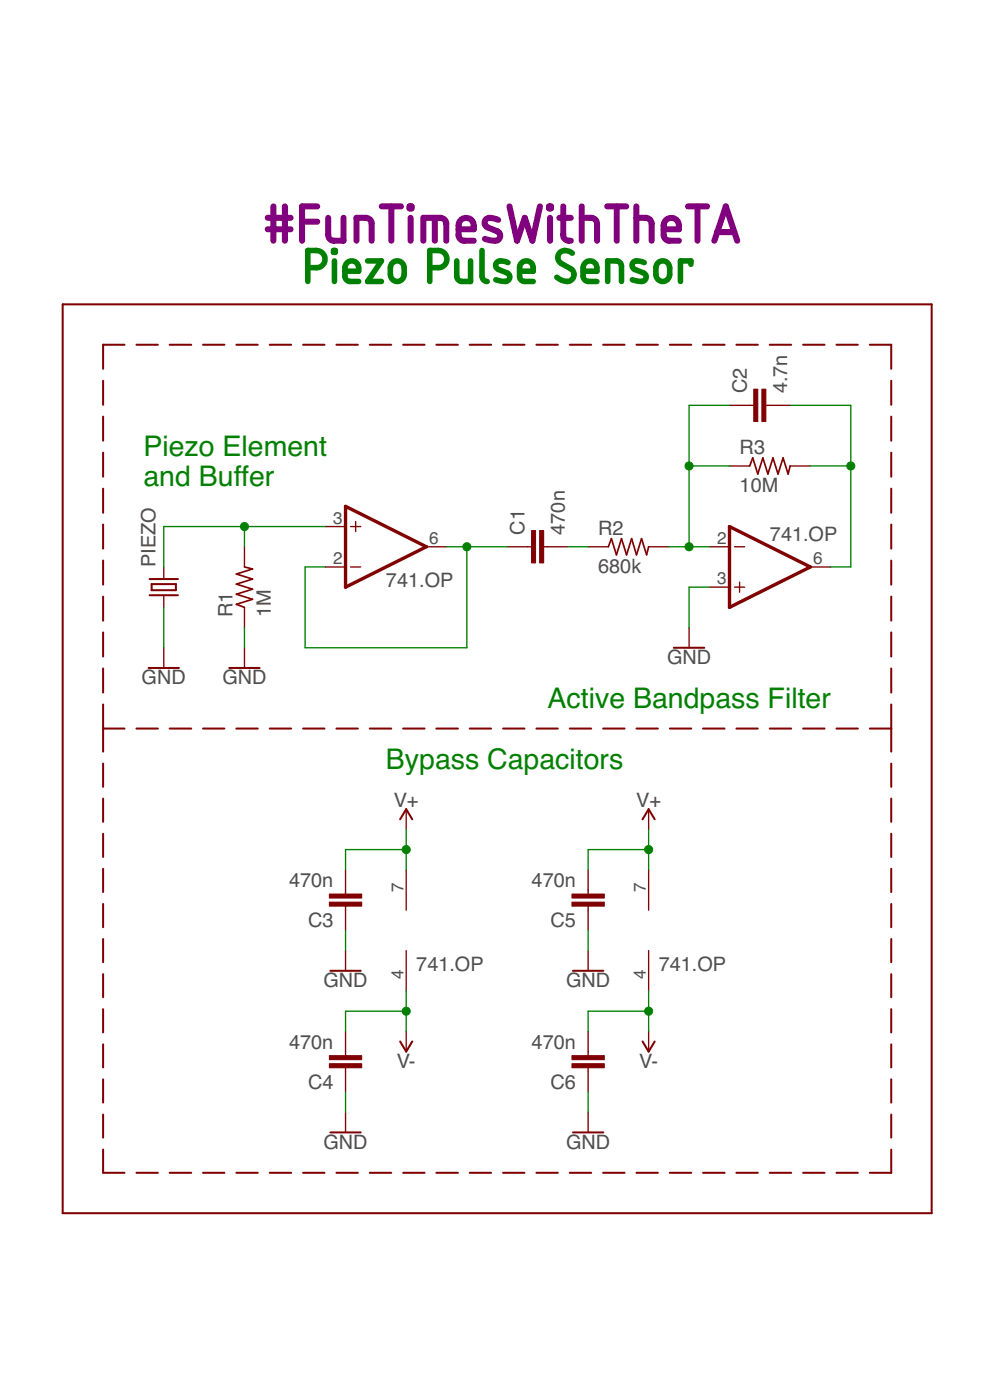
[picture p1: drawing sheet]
<?xml version="1.0" encoding="utf-8"?>
<!DOCTYPE eagle SYSTEM "eagle.dtd">
<eagle version="8.4.1">
<drawing>
<settings>
<setting alwaysvectorfont="no"/>
<setting verticaltext="up"/>
</settings>
<grid distance="0.1" unitdist="inch" unit="inch" style="lines" multiple="1" display="no" altdistance="0.01" altunitdist="inch" altunit="inch"/>
<schematic xreflabel="%F%N/%S.%C%R" xrefpart="/%S.%C%R">
<libraries>
<library name="Orlando">
<symbols>
<symbol name="Q">
<wire x1="1.016" y1="0" x2="2.54" y2="0" width="0.1524" layer="94"/>
<wire x1="-2.54" y1="0" x2="-1.016" y2="0" width="0.1524" layer="94"/>
<wire x1="-0.381" y1="1.524" x2="-0.381" y2="-1.524" width="0.254" layer="94"/>
<wire x1="-0.381" y1="-1.524" x2="0.381" y2="-1.524" width="0.254" layer="94"/>
<wire x1="0.381" y1="-1.524" x2="0.381" y2="1.524" width="0.254" layer="94"/>
<wire x1="0.381" y1="1.524" x2="-0.381" y2="1.524" width="0.254" layer="94"/>
<wire x1="1.016" y1="1.778" x2="1.016" y2="-1.778" width="0.254" layer="94"/>
<wire x1="-1.016" y1="1.778" x2="-1.016" y2="-1.778" width="0.254" layer="94"/>
<text x="2.54" y="1.016" size="1.778" layer="95">&gt;NAME</text>
<text x="2.54" y="-2.54" size="1.778" layer="96">&gt;VALUE</text>
<text x="-2.159" y="-1.143" size="0.8636" layer="93">1</text>
<text x="1.524" y="-1.143" size="0.8636" layer="93">2</text>
<pin name="2" x="2.54" y="0" visible="off" length="point" direction="pas" swaplevel="1" rot="R180"/>
<pin name="1" x="-2.54" y="0" visible="off" length="point" direction="pas" swaplevel="1"/>
</symbol>
</symbols>
<devicesets>
<deviceset name="PIEZO-LEADED">
<gates>
<gate name="G$1" symbol="Q" x="0" y="0"/>
</gates>
<devices>
<device name="" package="VIA">
<connects>
<connect gate="G$1" pin="1" pad="1"/>
<connect gate="G$1" pin="2" pad="2"/>
</connects>
<technologies>
<technology name=""/>
</technologies>
</device>
</devices>
</deviceset>
</devicesets>
</library>
<library name="CalvEngIO-Passives">
<symbols>
<symbol name="R.US">
<wire x1="-2.54" y1="0" x2="-2.159" y2="1.016" width="0.2032" layer="94"/>
<wire x1="-2.159" y1="1.016" x2="-1.524" y2="-1.016" width="0.2032" layer="94"/>
<wire x1="-1.524" y1="-1.016" x2="-0.889" y2="1.016" width="0.2032" layer="94"/>
<wire x1="-0.889" y1="1.016" x2="-0.254" y2="-1.016" width="0.2032" layer="94"/>
<wire x1="-0.254" y1="-1.016" x2="0.381" y2="1.016" width="0.2032" layer="94"/>
<wire x1="0.381" y1="1.016" x2="1.016" y2="-1.016" width="0.2032" layer="94"/>
<wire x1="1.016" y1="-1.016" x2="1.651" y2="1.016" width="0.2032" layer="94"/>
<wire x1="1.651" y1="1.016" x2="2.286" y2="-1.016" width="0.2032" layer="94"/>
<wire x1="2.286" y1="-1.016" x2="2.54" y2="0" width="0.2032" layer="94"/>
<text x="-3.81" y="1.4986" size="1.778" layer="95">&gt;NAME</text>
<text x="-3.81" y="-3.302" size="1.778" layer="96">&gt;VALUE</text>
<pin name="2" x="5.08" y="0" visible="off" length="short" direction="pas" swaplevel="1" rot="R180"/>
<pin name="1" x="-5.08" y="0" visible="off" length="short" direction="pas" swaplevel="1"/>
</symbol>
<symbol name="C.EU">
<wire x1="0" y1="2.54" x2="0" y2="2.032" width="0.1524" layer="94"/>
<wire x1="0" y1="0" x2="0" y2="0.508" width="0.1524" layer="94"/>
<text x="1.524" y="2.921" size="1.778" layer="95">&gt;NAME</text>
<text x="1.524" y="-2.159" size="1.778" layer="96">&gt;VALUE</text>
<rectangle x1="-2.032" y1="0.508" x2="2.032" y2="1.016" layer="94"/>
<rectangle x1="-2.032" y1="1.524" x2="2.032" y2="2.032" layer="94"/>
<pin name="1" x="0" y="5.08" visible="off" length="short" direction="pas" swaplevel="1" rot="R270"/>
<pin name="2" x="0" y="-2.54" visible="off" length="short" direction="pas" swaplevel="1" rot="R90"/>
</symbol>
</symbols>
<devicesets>
<deviceset name="RESISTOR" prefix="R" uservalue="yes">
<gates>
<gate name="G$1" symbol="R.US" x="0" y="0"/>
</gates>
<devices>
<device name="0402" package="R0402">
<connects>
<connect gate="G$1" pin="1" pad="1"/>
<connect gate="G$1" pin="2" pad="2"/>
</connects>
<technologies>
<technology name=""/>
</technologies>
</device>
<device name="0603" package="R0603">
<connects>
<connect gate="G$1" pin="1" pad="1"/>
<connect gate="G$1" pin="2" pad="2"/>
</connects>
<technologies>
<technology name=""/>
</technologies>
</device>
<device name="0805" package="R0805">
<connects>
<connect gate="G$1" pin="1" pad="1"/>
<connect gate="G$1" pin="2" pad="2"/>
</connects>
<technologies>
<technology name=""/>
</technologies>
</device>
<device name="0201" package="R0201">
<connects>
<connect gate="G$1" pin="1" pad="1"/>
<connect gate="G$1" pin="2" pad="2"/>
</connects>
<technologies>
<technology name=""/>
</technologies>
</device>
<device name="0207/10" package="0207/10">
<connects>
<connect gate="G$1" pin="1" pad="1"/>
<connect gate="G$1" pin="2" pad="2"/>
</connects>
<technologies>
<technology name=""/>
</technologies>
</device>
<device name="2512" package="R2512">
<connects>
<connect gate="G$1" pin="1" pad="1"/>
<connect gate="G$1" pin="2" pad="2"/>
</connects>
<technologies>
<technology name=""/>
</technologies>
</device>
</devices>
</deviceset>
<deviceset name="CAPACITOR" prefix="C" uservalue="yes">
<gates>
<gate name="G$1" symbol="C.EU" x="0" y="0"/>
</gates>
<devices>
<device name="0402" package="C0402">
<connects>
<connect gate="G$1" pin="1" pad="1"/>
<connect gate="G$1" pin="2" pad="2"/>
</connects>
<technologies>
<technology name=""/>
</technologies>
</device>
<device name="0603" package="C0603">
<connects>
<connect gate="G$1" pin="1" pad="1"/>
<connect gate="G$1" pin="2" pad="2"/>
</connects>
<technologies>
<technology name=""/>
</technologies>
</device>
<device name="0805" package="C0805">
<connects>
<connect gate="G$1" pin="1" pad="1"/>
<connect gate="G$1" pin="2" pad="2"/>
</connects>
<technologies>
<technology name=""/>
</technologies>
</device>
<device name="0201" package="C0201">
<connects>
<connect gate="G$1" pin="1" pad="1"/>
<connect gate="G$1" pin="2" pad="2"/>
</connects>
<technologies>
<technology name=""/>
</technologies>
</device>
<device name="C050-030X075" package="C050-030X075">
<connects>
<connect gate="G$1" pin="1" pad="1"/>
<connect gate="G$1" pin="2" pad="2"/>
</connects>
<technologies>
<technology name=""/>
</technologies>
</device>
</devices>
</deviceset>
</devicesets>
</library>
<library name="CalvEngIO-Symbols">
<symbols>
<symbol name="DGND">
<wire x1="-1.905" y1="0" x2="1.905" y2="0" width="0.254" layer="94"/>
<pin name="GND" x="0" y="2.54" visible="off" length="short" direction="sup" rot="R270"/>
<text x="0" y="-0.254" size="1.778" layer="96" align="top-center">&gt;VALUE</text>
</symbol>
<symbol name="V+">
<wire x1="0.762" y1="1.27" x2="0" y2="2.54" width="0.254" layer="94"/>
<wire x1="0" y1="2.54" x2="-0.762" y2="1.27" width="0.254" layer="94"/>
<pin name="V+" x="0" y="0" visible="off" length="short" direction="sup" rot="R90"/>
<text x="0" y="2.794" size="1.778" layer="96" align="bottom-center">&gt;VALUE</text>
</symbol>
<symbol name="V-">
<wire x1="0.762" y1="1.27" x2="0" y2="2.54" width="0.254" layer="94"/>
<wire x1="0" y1="2.54" x2="-0.762" y2="1.27" width="0.254" layer="94"/>
<pin name="V-" x="0" y="0" visible="off" length="short" direction="sup" rot="R90"/>
<text x="0" y="2.794" size="1.778" layer="96" align="bottom-center">&gt;VALUE</text>
</symbol>
</symbols>
<devicesets>
<deviceset name="GND" prefix="GND">
<gates>
<gate name="1" symbol="DGND" x="0" y="0"/>
</gates>
<devices>
<device name="">
<technologies>
<technology name=""/>
</technologies>
</device>
</devices>
</deviceset>
<deviceset name="V+">
<gates>
<gate name="G$1" symbol="V+" x="0" y="0"/>
</gates>
<devices>
<device name="">
<technologies>
<technology name=""/>
</technologies>
</device>
</devices>
</deviceset>
<deviceset name="V-">
<gates>
<gate name="G$1" symbol="V-" x="0" y="0"/>
</gates>
<devices>
<device name="">
<technologies>
<technology name=""/>
</technologies>
</device>
</devices>
</deviceset>
</devicesets>
</library>
<library name="CalvEngIO-AnalogIC">
<symbols>
<symbol name="OPAMP">
<wire x1="-5.08" y1="5.08" x2="-5.08" y2="-5.08" width="0.4064" layer="94"/>
<wire x1="-5.08" y1="-5.08" x2="5.08" y2="0" width="0.4064" layer="94"/>
<wire x1="5.08" y1="0" x2="-5.08" y2="5.08" width="0.4064" layer="94"/>
<wire x1="-3.81" y1="3.175" x2="-3.81" y2="1.905" width="0.1524" layer="94"/>
<wire x1="-4.445" y1="2.54" x2="-3.175" y2="2.54" width="0.1524" layer="94"/>
<wire x1="-4.445" y1="-2.54" x2="-3.175" y2="-2.54" width="0.1524" layer="94"/>
<text x="2.54" y="3.175" size="1.778" layer="95">&gt;NAME</text>
<text x="2.54" y="-5.08" size="1.778" layer="96">&gt;VALUE</text>
<pin name="-IN" x="-7.62" y="-2.54" visible="pad" length="short" direction="in"/>
<pin name="+IN" x="-7.62" y="2.54" visible="pad" length="short" direction="in"/>
<pin name="OUT" x="7.62" y="0" visible="pad" length="short" direction="out" rot="R180"/>
</symbol>
<symbol name="PWR+-">
<text x="1.27" y="3.81" size="1.778" layer="95">&gt;NAME</text>
<text x="1.27" y="-5.08" size="1.778" layer="96">&gt;VALUE</text>
<pin name="V+" x="0" y="7.62" visible="pad" length="middle" direction="pwr" rot="R270"/>
<pin name="V-" x="0" y="-7.62" visible="pad" length="middle" direction="pwr" rot="R90"/>
</symbol>
</symbols>
<devicesets>
<deviceset name="741.OP">
<gates>
<gate name="G$1" symbol="OPAMP" x="-7.62" y="0"/>
<gate name="G$2" symbol="PWR+-" x="10.16" y="0"/>
</gates>
<devices>
<device name="" package="DIL08">
<connects>
<connect gate="G$1" pin="+IN" pad="3"/>
<connect gate="G$1" pin="-IN" pad="2"/>
<connect gate="G$1" pin="OUT" pad="6"/>
<connect gate="G$2" pin="V+" pad="7"/>
<connect gate="G$2" pin="V-" pad="4"/>
</connects>
<technologies>
<technology name=""/>
</technologies>
</device>
</devices>
</deviceset>
</devicesets>
</library>
</libraries>
<attributes>
</attributes>
<variantdefs>
</variantdefs>
<classes>
<class number="0" name="default" width="0" drill="0">
</class>
</classes>
<parts>
<part name="PIEZO" library="Orlando" deviceset="PIEZO-LEADED" device=""/>
<part name="R1" library="CalvEngIO-Passives" deviceset="RESISTOR" device="0402" value="1M"/>
<part name="GND1" library="CalvEngIO-Symbols" deviceset="GND" device=""/>
<part name="GND3" library="CalvEngIO-Symbols" deviceset="GND" device=""/>
<part name="OP1" library="CalvEngIO-AnalogIC" deviceset="741.OP" device=""/>
<part name="OP2" library="CalvEngIO-AnalogIC" deviceset="741.OP" device=""/>
<part name="R2" library="CalvEngIO-Passives" deviceset="RESISTOR" device="0402" value="680k"/>
<part name="C1" library="CalvEngIO-Passives" deviceset="CAPACITOR" device="0402" value="470n"/>
<part name="R3" library="CalvEngIO-Passives" deviceset="RESISTOR" device="0402" value="10M"/>
<part name="C2" library="CalvEngIO-Passives" deviceset="CAPACITOR" device="0402" value="4.7n"/>
<part name="GND4" library="CalvEngIO-Symbols" deviceset="GND" device=""/>
<part name="U$4" library="CalvEngIO-Symbols" deviceset="V+" device=""/>
<part name="U$5" library="CalvEngIO-Symbols" deviceset="V-" device=""/>
<part name="C3" library="CalvEngIO-Passives" deviceset="CAPACITOR" device="0402" value="470n"/>
<part name="C4" library="CalvEngIO-Passives" deviceset="CAPACITOR" device="0402" value="470n"/>
<part name="GND5" library="CalvEngIO-Symbols" deviceset="GND" device=""/>
<part name="GND6" library="CalvEngIO-Symbols" deviceset="GND" device=""/>
<part name="C5" library="CalvEngIO-Passives" deviceset="CAPACITOR" device="0402" value="470n"/>
<part name="C6" library="CalvEngIO-Passives" deviceset="CAPACITOR" device="0402" value="470n"/>
<part name="U$6" library="CalvEngIO-Symbols" deviceset="V-" device=""/>
<part name="GND7" library="CalvEngIO-Symbols" deviceset="GND" device=""/>
<part name="GND8" library="CalvEngIO-Symbols" deviceset="GND" device=""/>
<part name="U$7" library="CalvEngIO-Symbols" deviceset="V+" device=""/>
</parts>
<sheets>
<sheet>
<plain>
<text x="50.8" y="38.1" size="2.54" layer="91">Bypass Capacitors</text>
<text x="71.12" y="45.72" size="2.54" layer="91">Active Bandpass Filter</text>
<text x="20.32" y="73.66" size="2.54" layer="91">Piezo Element
and Buffer</text>
<wire x1="15.24" y1="91.44" x2="114.3" y2="91.44" width="0.254" layer="94" style="longdash"/>
<wire x1="114.3" y1="91.44" x2="114.3" y2="43.18" width="0.254" layer="94" style="longdash"/>
<wire x1="114.3" y1="43.18" x2="114.3" y2="-12.7" width="0.254" layer="94" style="longdash"/>
<wire x1="114.3" y1="-12.7" x2="15.24" y2="-12.7" width="0.254" layer="94" style="longdash"/>
<wire x1="15.24" y1="-12.7" x2="15.24" y2="43.18" width="0.254" layer="94" style="longdash"/>
<wire x1="15.24" y1="43.18" x2="15.24" y2="91.44" width="0.254" layer="94" style="longdash"/>
<wire x1="10.16" y1="96.52" x2="119.38" y2="96.52" width="0.254" layer="94"/>
<wire x1="119.38" y1="96.52" x2="119.38" y2="-17.78" width="0.254" layer="94"/>
<wire x1="119.38" y1="-17.78" x2="10.16" y2="-17.78" width="0.254" layer="94"/>
<wire x1="10.16" y1="-17.78" x2="10.16" y2="96.52" width="0.254" layer="94"/>
<wire x1="15.24" y1="43.18" x2="114.3" y2="43.18" width="0.254" layer="94" style="longdash"/>
<text x="35.56" y="104.14" size="5.08" layer="90" font="vector" ratio="15">#FunTimesWithTheTA</text>
<text x="40.64" y="99.06" size="4.572" layer="91" font="vector" ratio="15">Piezo Pulse Sensor</text>
</plain>
<instances>
<instance part="PIEZO" gate="G$1" x="22.86" y="60.96" smashed="yes" rot="R90">
<attribute name="NAME" x="21.844" y="63.5" size="1.778" layer="95" rot="R90"/>
</instance>
<instance part="R1" gate="G$1" x="33.02" y="60.96" rot="R90"/>
<instance part="GND1" gate="1" x="33.02" y="50.8"/>
<instance part="GND3" gate="1" x="22.86" y="50.8"/>
<instance part="OP1" gate="G$1" x="50.8" y="66.04" smashed="yes">
<attribute name="VALUE" x="50.8" y="60.96" size="1.778" layer="96"/>
</instance>
<instance part="OP1" gate="G$2" x="53.34" y="17.78" smashed="yes">
<attribute name="VALUE" x="54.61" y="12.7" size="1.778" layer="96"/>
</instance>
<instance part="OP2" gate="G$1" x="99.06" y="63.5" smashed="yes" rot="MR180">
<attribute name="VALUE" x="99.06" y="68.58" size="1.778" layer="96" rot="MR180"/>
</instance>
<instance part="OP2" gate="G$2" x="83.82" y="17.78" smashed="yes">
<attribute name="VALUE" x="85.09" y="12.7" size="1.778" layer="96"/>
</instance>
<instance part="R2" gate="G$1" x="81.28" y="66.04"/>
<instance part="C1" gate="G$1" x="71.12" y="66.04" rot="R90"/>
<instance part="R3" gate="G$1" x="99.06" y="76.2"/>
<instance part="C2" gate="G$1" x="99.06" y="83.82" rot="R90"/>
<instance part="GND4" gate="1" x="88.9" y="53.34"/>
<instance part="U$4" gate="G$1" x="53.34" y="30.48"/>
<instance part="U$5" gate="G$1" x="53.34" y="5.08" rot="R180"/>
<instance part="C3" gate="G$1" x="45.72" y="22.86" rot="R180"/>
<instance part="C4" gate="G$1" x="45.72" y="2.54" rot="R180"/>
<instance part="GND5" gate="1" x="45.72" y="-7.62"/>
<instance part="GND6" gate="1" x="45.72" y="12.7"/>
<instance part="C5" gate="G$1" x="76.2" y="22.86" rot="R180"/>
<instance part="C6" gate="G$1" x="76.2" y="2.54" rot="R180"/>
<instance part="U$6" gate="G$1" x="83.82" y="5.08" rot="R180"/>
<instance part="GND7" gate="1" x="76.2" y="-7.62"/>
<instance part="GND8" gate="1" x="76.2" y="12.7"/>
<instance part="U$7" gate="G$1" x="83.82" y="30.48"/>
</instances>
<busses>
</busses>
<nets>
<net name="N$1" class="0">
<segment>
<pinref part="R1" gate="G$1" pin="2"/>
<wire x1="33.02" y1="66.04" x2="33.02" y2="68.58" width="0.1524" layer="91"/>
<wire x1="33.02" y1="68.58" x2="22.86" y2="68.58" width="0.1524" layer="91"/>
<pinref part="PIEZO" gate="G$1" pin="2"/>
<wire x1="22.86" y1="68.58" x2="22.86" y2="63.5" width="0.1524" layer="91"/>
<junction x="33.02" y="68.58"/>
<pinref part="OP1" gate="G$1" pin="+IN"/>
<wire x1="43.18" y1="68.58" x2="33.02" y2="68.58" width="0.1524" layer="91"/>
</segment>
</net>
<net name="GND" class="0">
<segment>
<pinref part="R1" gate="G$1" pin="1"/>
<wire x1="33.02" y1="55.88" x2="33.02" y2="53.34" width="0.1524" layer="91"/>
<pinref part="GND1" gate="1" pin="GND"/>
</segment>
<segment>
<pinref part="PIEZO" gate="G$1" pin="1"/>
<wire x1="22.86" y1="53.34" x2="22.86" y2="58.42" width="0.1524" layer="91"/>
<pinref part="GND3" gate="1" pin="GND"/>
</segment>
<segment>
<pinref part="OP2" gate="G$1" pin="+IN"/>
<wire x1="91.44" y1="60.96" x2="88.9" y2="60.96" width="0.1524" layer="91"/>
<pinref part="GND4" gate="1" pin="GND"/>
<wire x1="88.9" y1="60.96" x2="88.9" y2="55.88" width="0.1524" layer="91"/>
</segment>
<segment>
<pinref part="C4" gate="G$1" pin="1"/>
<pinref part="GND5" gate="1" pin="GND"/>
<wire x1="45.72" y1="-5.08" x2="45.72" y2="-2.54" width="0.1524" layer="91"/>
</segment>
<segment>
<pinref part="C3" gate="G$1" pin="1"/>
<pinref part="GND6" gate="1" pin="GND"/>
<wire x1="45.72" y1="15.24" x2="45.72" y2="17.78" width="0.1524" layer="91"/>
</segment>
<segment>
<pinref part="C6" gate="G$1" pin="1"/>
<pinref part="GND7" gate="1" pin="GND"/>
<wire x1="76.2" y1="-5.08" x2="76.2" y2="-2.54" width="0.1524" layer="91"/>
</segment>
<segment>
<pinref part="C5" gate="G$1" pin="1"/>
<pinref part="GND8" gate="1" pin="GND"/>
<wire x1="76.2" y1="15.24" x2="76.2" y2="17.78" width="0.1524" layer="91"/>
</segment>
</net>
<net name="N$2" class="0">
<segment>
<pinref part="OP1" gate="G$1" pin="-IN"/>
<wire x1="43.18" y1="63.5" x2="40.64" y2="63.5" width="0.1524" layer="91"/>
<wire x1="40.64" y1="63.5" x2="40.64" y2="53.34" width="0.1524" layer="91"/>
<wire x1="40.64" y1="53.34" x2="60.96" y2="53.34" width="0.1524" layer="91"/>
<wire x1="60.96" y1="53.34" x2="60.96" y2="66.04" width="0.1524" layer="91"/>
<pinref part="OP1" gate="G$1" pin="OUT"/>
<wire x1="60.96" y1="66.04" x2="58.42" y2="66.04" width="0.1524" layer="91"/>
<pinref part="C1" gate="G$1" pin="1"/>
<wire x1="66.04" y1="66.04" x2="60.96" y2="66.04" width="0.1524" layer="91"/>
<junction x="60.96" y="66.04"/>
</segment>
</net>
<net name="N$3" class="0">
<segment>
<pinref part="OP2" gate="G$1" pin="-IN"/>
<pinref part="R2" gate="G$1" pin="2"/>
<wire x1="91.44" y1="66.04" x2="88.9" y2="66.04" width="0.1524" layer="91"/>
<pinref part="R3" gate="G$1" pin="1"/>
<wire x1="88.9" y1="66.04" x2="86.36" y2="66.04" width="0.1524" layer="91"/>
<wire x1="93.98" y1="76.2" x2="88.9" y2="76.2" width="0.1524" layer="91"/>
<wire x1="88.9" y1="76.2" x2="88.9" y2="66.04" width="0.1524" layer="91"/>
<junction x="88.9" y="66.04"/>
<pinref part="C2" gate="G$1" pin="1"/>
<wire x1="93.98" y1="83.82" x2="88.9" y2="83.82" width="0.1524" layer="91"/>
<wire x1="88.9" y1="83.82" x2="88.9" y2="76.2" width="0.1524" layer="91"/>
<junction x="88.9" y="76.2"/>
</segment>
</net>
<net name="N$4" class="0">
<segment>
<pinref part="R2" gate="G$1" pin="1"/>
<pinref part="C1" gate="G$1" pin="2"/>
<wire x1="73.66" y1="66.04" x2="76.2" y2="66.04" width="0.1524" layer="91"/>
</segment>
</net>
<net name="N$6" class="0">
<segment>
<pinref part="R3" gate="G$1" pin="2"/>
<wire x1="104.14" y1="76.2" x2="109.22" y2="76.2" width="0.1524" layer="91"/>
<wire x1="109.22" y1="76.2" x2="109.22" y2="63.5" width="0.1524" layer="91"/>
<pinref part="OP2" gate="G$1" pin="OUT"/>
<wire x1="109.22" y1="63.5" x2="106.68" y2="63.5" width="0.1524" layer="91"/>
<pinref part="C2" gate="G$1" pin="2"/>
<wire x1="101.6" y1="83.82" x2="109.22" y2="83.82" width="0.1524" layer="91"/>
<wire x1="109.22" y1="83.82" x2="109.22" y2="76.2" width="0.1524" layer="91"/>
<junction x="109.22" y="76.2"/>
</segment>
</net>
<net name="V+" class="0">
<segment>
<pinref part="OP1" gate="G$2" pin="V+"/>
<pinref part="U$4" gate="G$1" pin="V+"/>
<wire x1="53.34" y1="30.48" x2="53.34" y2="27.94" width="0.1524" layer="91"/>
<pinref part="C3" gate="G$1" pin="2"/>
<wire x1="53.34" y1="27.94" x2="53.34" y2="25.4" width="0.1524" layer="91"/>
<wire x1="45.72" y1="25.4" x2="45.72" y2="27.94" width="0.1524" layer="91"/>
<wire x1="45.72" y1="27.94" x2="53.34" y2="27.94" width="0.1524" layer="91"/>
<junction x="53.34" y="27.94"/>
</segment>
<segment>
<pinref part="OP2" gate="G$2" pin="V+"/>
<pinref part="U$7" gate="G$1" pin="V+"/>
<wire x1="83.82" y1="30.48" x2="83.82" y2="27.94" width="0.1524" layer="91"/>
<pinref part="C5" gate="G$1" pin="2"/>
<wire x1="83.82" y1="27.94" x2="83.82" y2="25.4" width="0.1524" layer="91"/>
<wire x1="76.2" y1="25.4" x2="76.2" y2="27.94" width="0.1524" layer="91"/>
<wire x1="76.2" y1="27.94" x2="83.82" y2="27.94" width="0.1524" layer="91"/>
<junction x="83.82" y="27.94"/>
</segment>
</net>
<net name="V-" class="0">
<segment>
<pinref part="OP1" gate="G$2" pin="V-"/>
<pinref part="U$5" gate="G$1" pin="V-"/>
<wire x1="53.34" y1="5.08" x2="53.34" y2="7.62" width="0.1524" layer="91"/>
<pinref part="C4" gate="G$1" pin="2"/>
<wire x1="53.34" y1="7.62" x2="53.34" y2="10.16" width="0.1524" layer="91"/>
<wire x1="45.72" y1="5.08" x2="45.72" y2="7.62" width="0.1524" layer="91"/>
<wire x1="45.72" y1="7.62" x2="53.34" y2="7.62" width="0.1524" layer="91"/>
<junction x="53.34" y="7.62"/>
</segment>
<segment>
<pinref part="OP2" gate="G$2" pin="V-"/>
<pinref part="U$6" gate="G$1" pin="V-"/>
<wire x1="83.82" y1="5.08" x2="83.82" y2="7.62" width="0.1524" layer="91"/>
<pinref part="C6" gate="G$1" pin="2"/>
<wire x1="83.82" y1="7.62" x2="83.82" y2="10.16" width="0.1524" layer="91"/>
<wire x1="76.2" y1="5.08" x2="76.2" y2="7.62" width="0.1524" layer="91"/>
<wire x1="76.2" y1="7.62" x2="83.82" y2="7.62" width="0.1524" layer="91"/>
<junction x="83.82" y="7.62"/>
</segment>
</net>
</nets>
</sheet>
</sheets>
</schematic>
</drawing>
<compatibility>
<note version="6.3" minversion="6.2.2" severity="warning">
Since Version 6.2.2 text objects can contain more than one line,
which will not be processed correctly with this version.
</note>
</compatibility>
</eagle>
